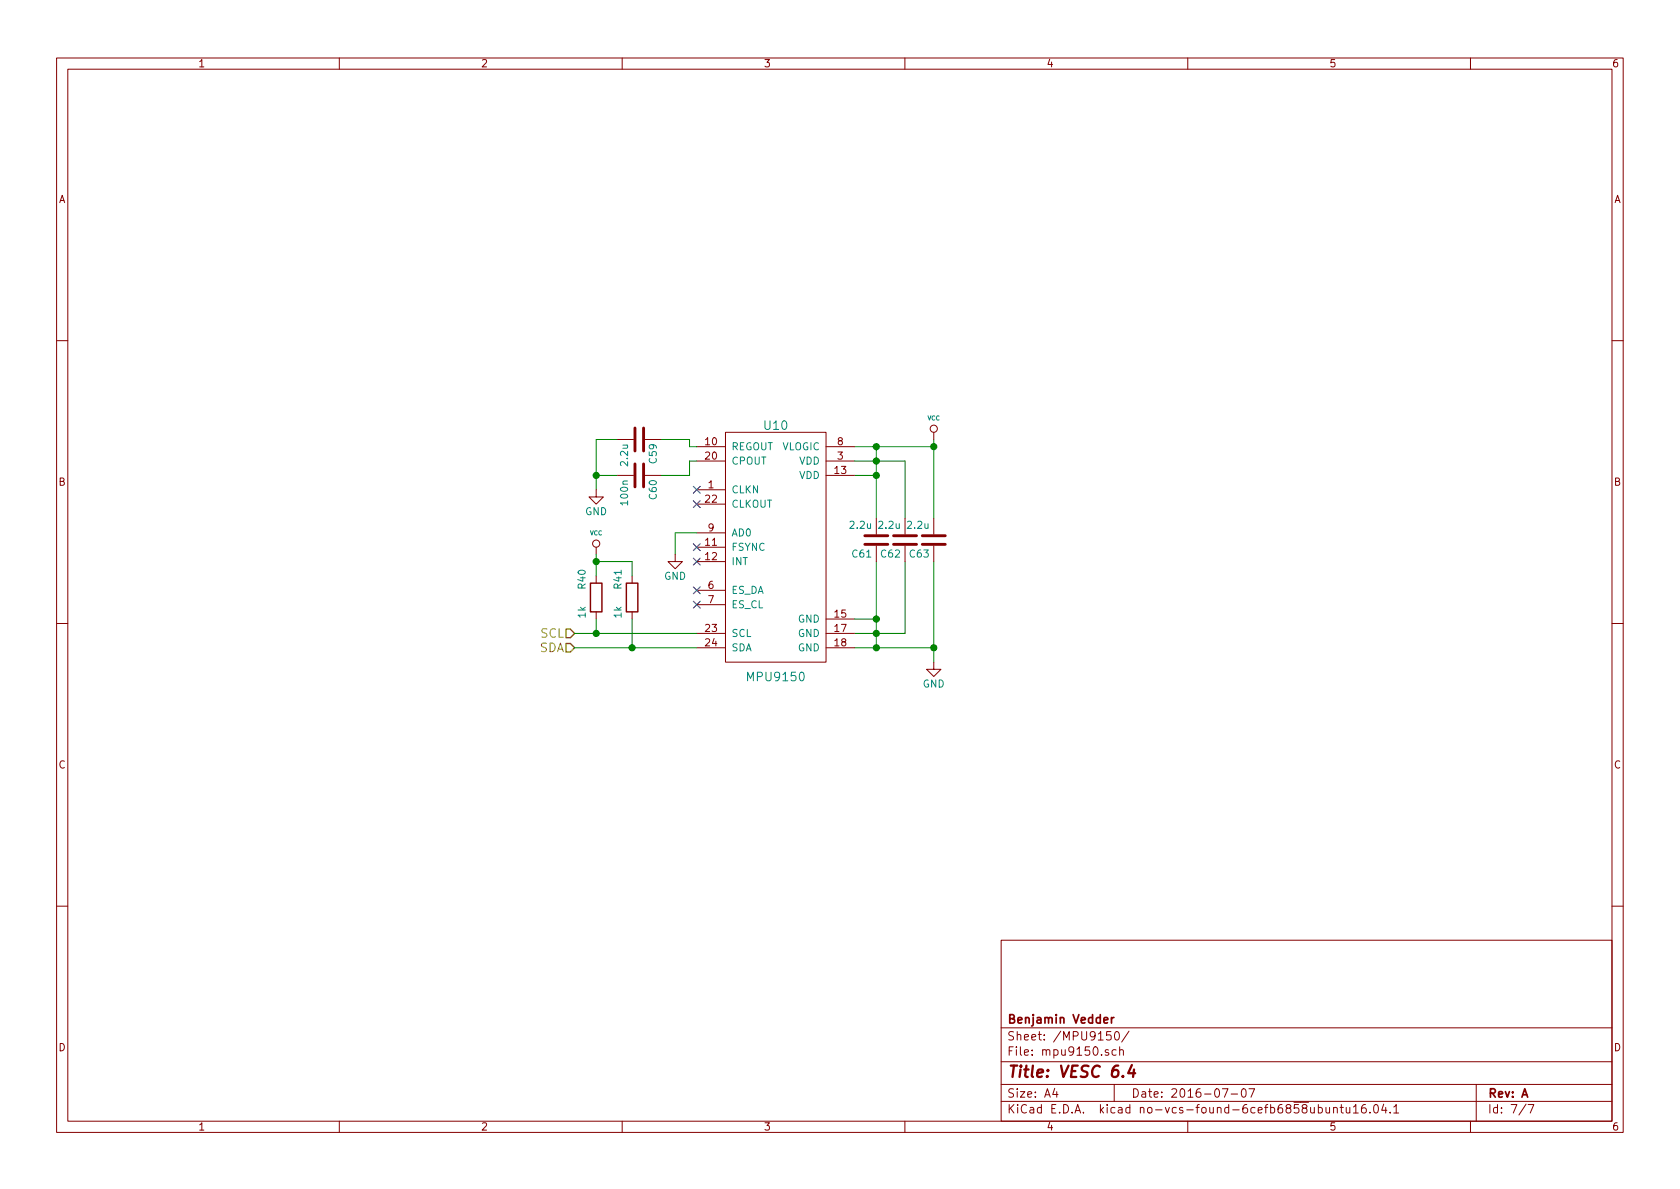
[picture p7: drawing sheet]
<svg xmlns="http://www.w3.org/2000/svg" width="297mm" height="210mm" viewBox="0 0 297 210" stroke-linecap="round" stroke-linejoin="round" font-family="sans-serif">
<g fill="none" stroke="#840000" stroke-width=".18">
<path d="M10 10.3h277v189.9h-277zM12 12.2h273v186.1h-273zM60 10.3v1.9M110 10.3v1.9M160 10.3v1.9M210 10.3v1.9M260 10.3v1.9M10 60.2h2M109.2 77.7h2.8M114 77.7h2.8M123.2 79h5.1M128.3 76.4h17.7v40.7h-17.7z"/>
<path d="M146 79h5.1M165.1 76.4v1.3M285 60.2h2M105.4 86.6v1.3h1.3l-1.3 1.2-1.3-1.2h1.3M105.4 96.8v1.2M109.2 84.1h2.8M114 84.1h2.8M119.4 98v1.3h1.2l-1.2 1.3-1.3-1.3h1.3M123.2 86.6h5.1M123.2 81.5h5.1M123.2 94.2h5.1M123.2 96.8h5.1"/>
<path d="M123.2 99.3h5.1M123.2 89.1h5.1M146 81.5h5.1M146 84.1h5.1M154.9 91.7v2.8M154.9 96.5v2.8M160 91.7v2.8M160 96.5v2.8M165.1 91.7v2.8M165.1 96.5v2.8M10 110.3h2M105.4 101.8v1.3"/>
<path d="M105.4 108.2v1.3M111.8 101.8v1.3M111.8 108.2v1.3M123.2 104.4h5.1M123.2 106.9h5.1M123.2 112h5.1M123.2 114.5h5.1M146 112h5.1M146 114.5h5.1M146 109.5h5.1M165.1 117.1v1.3h1.3l-1.3 1.2-1.3-1.2h1.3M285 110.3h2"/>
<path d="M10 160.2h2M177 166.3h108v32h-108zM285 160.2h2M60 198.3v1.9M110 198.3v1.9M160 198.3v1.9M177 194.8h108M177 191.8h108M177 187.8h108M177 181.8h108M186.5 192.5l-.4 1h1M186.8 193v1"/>
<path d="M196 185.7a.37 .37 0 0 0-.6 .1l.1 .2 .5 .2 .1 .1-.3 .3-.4-.1M196.4 182.4h-.7l-.1 .7 .2-.1 .5 .1 .2 .2-.1 .5-.2 .1-.6-.1M197 191.8v3M197.2 182.6l.2-.2a.8 .8 0 0 1 .5 .8 .8 .8 0 0 1-.5 .7l-.2-.1-.1-.4zM197.3 185.7l-.4-.1-.3 .3 .1 .6 .2 .1 .4-.1M198 185.7a.37 .37 0 0 1 .6 .1v.8M198 185.1v1.5M199.6 182.3l-1.3 2M210 198.3v1.9M216.1 192.5h1l-.6 1.5M217.7 193.5h1.1M219.6 192.7l.4-.2a.94 .94 0 0 1 0 1.5 .82 .82 0 0 1-.4-1.3z"/>
<path d="M220.8 192.5h1l-.6 1.5M233.1 195.9l.4-.1 .3 .3-.1 .6-.2 .1-.4-.1M233.1 195.3v1.5M234.4 195.8l.1 .9 .4 .1 .2-.1M235.1 195.8v1M235.8 196l.1-.1a.37 .37 0 0 1 .5 .1v.8M235.8 195.8v1M236.9 195.8h.6M237.2 195.3v1.3l.3 .2M238 195.8l.1 .9 .3 .1 .3-.1M238.7 195.8v1M239.3 195.8l.4-.5v1.5"/>
<path d="M239.3 196.8h.9M241.4 195.3a.62 .62 0 0 0-.7 .7l.1 .7 .2 .1 .5-.1 .1-.5-.2-.2-.4-.1-.3 .3M242.2 196.7v.1M243 195.5l.4-.2a.94 .94 0 0 1 0 1.5l-.5-.3v-.6zM244.7 195.2l-.4 1.1h.9M245 195.8v1M245.8 196.7v.1M246.4 195.8l.5-.5v1.5M246.4 196.8h.9M260 198.3v1.9M261 191.8v6.5M269.8 195.2l-1.2 2"/>
<path d="M270.2 195.3h1l-.6 1.5"/>
<circle cx="165.1" cy="75.8" r=".63"/>
<circle cx="105.4" cy="96.1" r=".63"/>
</g>
<path d="M200.1 188.3l-.6 1.5h1.2M200.5 189.1l-.2 1.3" fill="none" stroke="#840000" stroke-width=".41"/>
<path d="M196.5 179.9v1M197 179.9l-.5 .3M195.2 180.4l.7-.1-.1-.3-.4-.1-.2 .2v.7h.6" fill="none" stroke="#840000" stroke-width=".3"/>
<g fill="none" stroke="#008400" stroke-width=".18">
<path d="M109.2 77.7h-3.8v8.9M116.8 77.7h5.1v1.3h1.3M151.1 79h14M154.9 79v12.7M165.1 77.7v14M105.4 84.1h3.8M105.4 98v3.8M105.4 99.3h6.4v2.5M123.2 81.5h-1.3v2.6h-5.1M123.2 94.2h-3.8v3.8M151.1 84.1h3.8M151.1 81.5h8.9v10.2"/>
<path d="M154.9 99.3v15.2M160 99.3v12.7h-8.9M165.1 99.3v17.8M101.6 112h21.6M101.6 114.5h21.6M105.4 109.5v2.5M111.8 109.5v5M151.1 109.5h3.8M151.1 114.5h14"/>
</g>
<g fill="#008400" stroke="#008400" stroke-width=".25">
<circle cx="154.9" cy="112" r=".51"/>
<circle cx="154.9" cy="109.5" r=".51"/>
<circle cx="154.9" cy="114.5" r=".51"/>
<circle cx="154.9" cy="81.5" r=".51"/>
<circle cx="154.9" cy="84.1" r=".51"/>
<circle cx="154.9" cy="79" r=".51"/>
<circle cx="105.4" cy="84.1" r=".51"/>
<circle cx="105.4" cy="112" r=".51"/>
<circle cx="111.8" cy="114.5" r=".51"/>
<circle cx="105.4" cy="99.3" r=".51"/>
<circle cx="165.1" cy="114.5" r=".51"/>
<circle cx="165.1" cy="79" r=".51"/>
</g>
<path d="M100.1 111.2h.7l.8 .8-.8 .8h-.7zM100.1 113.8h.7l.8 .7-.8 .8h-.7z" fill="none" stroke="#848400" stroke-width=".25"/>
<path d="M122.6 86l1.2 1.2M122.6 88.5l1.2 1.3M122.6 96.2l1.2 1.2M122.6 98.7l1.2 1.2M123.8 86l-1.2 1.2M123.8 88.5l-1.2 1.3M123.8 96.2l-1.2 1.2M123.8 98.7l-1.2 1.2M122.6 103.8l1.2 1.2M122.6 106.3l1.2 1.2M123.8 103.8l-1.2 1.2M123.8 106.3l-1.2 1.2" fill="none" stroke="#000084" stroke-width=".18"/>
<path d="M112.3 75.7v4.1M113.8 75.7v4.1M112.3 82v4.1M113.8 82v4.1M152.9 94.7h4.1M152.9 96.3h4.1M158 94.7h4.1M158 96.3h4.1M163.1 94.7h4M163.1 96.3h4" fill="none" stroke="#840000" stroke-width=".51"/>
<path d="M104.4 103.1h2v5.1h-2zM110.7 103.1h2.1v5.1h-2.1z" fill="none" stroke="#840000" stroke-width=".25"/>
<text font-size="2.8" fill="#840000" x="178" y="190.5">Title: VESC 6.4</text>
<g font-size="2.1" fill="#008484">
<text x="135.2" y="76">U10</text>
<text x="132.4" y="120.5">MPU9150</text>
</g>
<g font-size="2.1" fill="#848400">
<text x="95.6" y="112.8">SCL</text>
<text x="95.4" y="115.3">SDA</text>
</g>
<g font-size="2.1" fill="#840000">
<text x="178" y="184">Sheet: /MPU9150/</text>
<text x="178" y="181">Benjamin Vedder</text>
<text x="178" y="186.7">File: mpu9150.sch</text>
<text x="178" y="196.9">KiCad E.D.A. kicad no-vcs-found-6cefb6858ubuntu16.04.1</text>
<text x="178" y="194.1">Size: A4</text>
<text x="200" y="194.1">Date: 2016-07-07</text>
<text x="263" y="194.1">Rev: A</text>
<text x="263" y="196.9">Id: 7/7</text>
</g>
<g font-size="1.8" fill="#840000">
<text x="35" y="11.9">1</text>
<text x="85" y="11.9">2</text>
<text x="135" y="11.9">3</text>
<text x="185" y="11.9">4</text>
<text x="235" y="11.9">5</text>
<text x="285" y="11.9">6</text>
<text x="10.4" y="35.9">A</text>
<text x="285.4" y="35.9">A</text>
<text x="124.8" y="78.7">10</text>
<text x="124.8" y="81.3">20</text>
<text x="147.6" y="83.8">13</text>
<text x="148.1" y="81.3">3</text>
<text x="148.1" y="78.7">8</text>
<text x="10.4" y="85.9">B</text>
<text x="124.8" y="88.9">22</text>
<text x="125.2" y="86.4">1</text>
<text x="285.4" y="85.9">B</text>
<text x="125.2" y="94">9</text>
<text x="124.8" y="96.5">11</text>
<text x="124.8" y="99.1">12</text>
<text x="125.2" y="104.1">6</text>
<text x="125.2" y="106.7">7</text>
<text x="124.8" y="111.8">23</text>
<text x="147.6" y="109.2">15</text>
<text x="147.6" y="111.8">17</text>
<text x="124.8" y="114.3">24</text>
<text x="147.6" y="114.3">18</text>
<text x="10.4" y="135.9">C</text>
<text x="285.4" y="135.9">C</text>
<text x="10.4" y="185.9">D</text>
<text x="285.4" y="185.9">D</text>
<text x="35" y="199.9">1</text>
<text x="85" y="199.9">2</text>
<text x="135" y="199.9">3</text>
<text x="185" y="199.9">4</text>
<text x="235" y="199.9">5</text>
<text x="285" y="199.9">6</text>
</g>
<g font-size="1.8" fill="#008484">
<text x="111" y="82.3" transform="rotate(-90 111 82.3)">2.2u</text>
<text x="116.1" y="81.9" transform="rotate(-90 116.1 81.9)">C59</text>
<text x="129.3" y="79.6">REGOUT</text>
<text x="129.3" y="82.2">CPOUT</text>
<text x="138.3" y="79.6">VLOGIC</text>
<text x="141.3" y="82.2">VDD</text>
<text x="111" y="89.2" transform="rotate(-90 111 89.2)">100n</text>
<text x="116.1" y="88.2" transform="rotate(-90 116.1 88.2)">C60</text>
<text x="129.3" y="87.2">CLKN</text>
<text x="129.3" y="89.8">CLKOUT</text>
<text x="141.3" y="84.7">VDD</text>
<text x="103.5" y="91.1">GND</text>
<text x="129.3" y="94.9">AD0</text>
<text x="150.4" y="93.5">2.2u</text>
<text x="155.5" y="93.5">2.2u</text>
<text x="160.6" y="93.5">2.2u</text>
<text x="129.3" y="97.4">FSYNC</text>
<text x="129.3" y="99.9">INT</text>
<text x="150.7" y="98.6">C61</text>
<text x="155.8" y="98.6">C62</text>
<text x="160.9" y="98.6">C63</text>
<text x="103.6" y="104.1" transform="rotate(-90 103.6 104.1)">R40</text>
<text x="109.9" y="104.1" transform="rotate(-90 109.9 104.1)">R41</text>
<text x="117.4" y="102.5">GND</text>
<text x="129.3" y="105">ES_DA</text>
<text x="129.3" y="107.6">ES_CL</text>
<text x="103.6" y="109.2" transform="rotate(-90 103.6 109.2)">1k</text>
<text x="109.9" y="109.2" transform="rotate(-90 109.9 109.2)">1k</text>
<text x="129.3" y="112.6">SCL</text>
<text x="141.1" y="110.1">GND</text>
<text x="141.1" y="112.6">GND</text>
<text x="129.3" y="115.2">SDA</text>
<text x="141.1" y="115.2">GND</text>
<text x="163.1" y="121.6">GND</text>
</g>
<g font-size="1.1" fill="#008484">
<text x="164" y="74.3">VCC</text>
<text x="104.3" y="94.7">VCC</text>
</g>
</svg>
